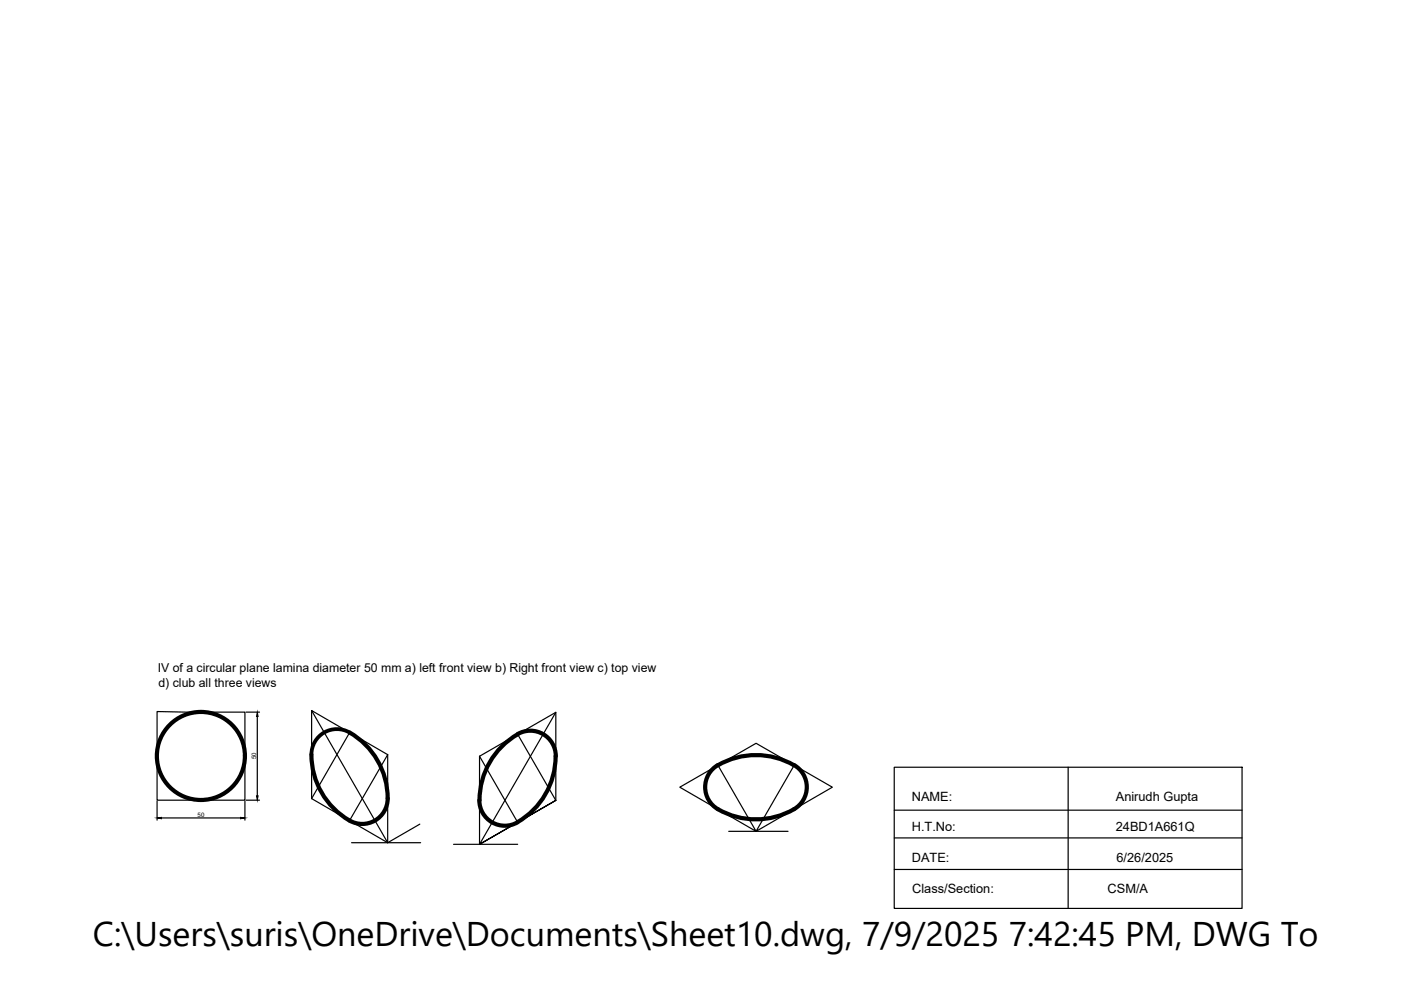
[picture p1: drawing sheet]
<svg xmlns="http://www.w3.org/2000/svg" width="297mm" height="210mm" viewBox="0 0 297 210" stroke-linecap="round" stroke-linejoin="round" font-family="sans-serif">
<!-- layer: 0 -->
<g fill="none" stroke="#000" stroke-width=".89">
<path d="M74.1 155.3a15.8 15.8 0 0 1 7.9 15.4 5.5 5.5 0 0 1-9 2.6 16.2 16.2 0 0 1-7-13.3M117.8 160.3a15.9 15.9 0 0 1-9.4 14.6 5.4 5.4 0 0 1-6.8-5.2M117.8 160.3a5.5 5.5 0 0 0-3.3-5 5.5 5.5 0 0 0-5.9 1.1 16.2 16.2 0 0 0-6.9 13.3M152.2 162.2a5.5 5.5 0 0 0-2.7 5.4 5.5 5.5 0 0 0 3.9 4.6 15.7 15.7 0 0 0 16.1-1.5 5.4 5.4 0 0 0-1.1-8.5M152.2 162.3a16.2 16.2 0 0 1 16.2 0"/>
<circle cx="42.6" cy="160.3" r="9.3"/>
</g>
<g fill="none" stroke="#000" stroke-width=".25">
<path d="M42.6 151h9.3v18.7h-18.6v-18.8l10.4 .2M52.2 151h2.8M54.6 151.9v16.8M66.1 150.7l16.1 28v-18.7M74.1 155.3l-8 14M74.1 155.3a16.2 16.2 0 0 1 8.1 14M109.8 155.7l8 14M117.8 151l-16.1 28v-18.7M33.3 169.9v4M34.2 173.4h16.8M51.9 169.9v4M52.2 169.7h2.8"/>
<path d="M66.1 169.3l16.1 9.4 6.8-4M74.5 178.7h14.7M82.2 160l-16.1-9.3v18.6M82.2 160l-8.1 14M96.2 179h13.6M101.7 160.3l16.1-9.3v18.7M101.7 160.3l8.1 14.1M117.8 169.7l-16.1 9.3 16.1-9.3M152.2 162.2l8.1 14.1-16.2-9.4 16.2-9.3 16.2 9.3-16.2 9.4 8.1-14.1M154.5 176.3h12.6M189.6 162.7h73.7v29.9h-73.7zM189.6 171.8h73.7"/>
<path d="M189.6 177.7h73.7M226.5 162.7v29.9M189.6 184.3h73.7"/>
</g>
<path d="M54.6 151l.1 .9h-.3zM33.3 173.4l.9-.1v.3zM51 173.3l.9 .1-.9 .2zM54.4 168.7h.3l-.1 1z" fill="#000" stroke="#000" stroke-width=".21"/>
<path d="M74.1 155.3a5.4 5.4 0 0 0-8.1 4.7" fill="none" stroke="#000" stroke-width=".8"/>
<text font-size="7.3" x="19.7" y="200.6">C:\Users\suris\OneDrive\Documents\Sheet10.dwg, 7/9/2025 7:42:45 PM, DWG To PDF.p</text>
<g font-size="2.7">
<text x="193.3" y="169.7">NAME:</text>
<text x="236.6" y="169.7">Anirudh Gupta</text>
<text x="193.3" y="176.3">H.T.No:</text>
<text x="236.6" y="176.3">24BD1A661Q</text>
<text x="193.3" y="182.7">DATE:</text>
<text x="236.7" y="182.7">6/26/2025</text>
<text x="193.4" y="189.3">Class/Section:</text>
<text x="234.8" y="189.3">CSM/A</text>
</g>
<g font-size="2.6">
<text x="33.4" y="142.5">IV of a circular plane lamina diameter 50 mm a) left front view b) Right front view c) top view</text>
<text x="33.6" y="145.7">d) club all three views</text>
</g>
<g font-size="1.3">
<text x="54.3" y="161" transform="rotate(-90 54.3 161)">50</text>
<text x="41.9" y="173.2">50</text>
</g>
</svg>
